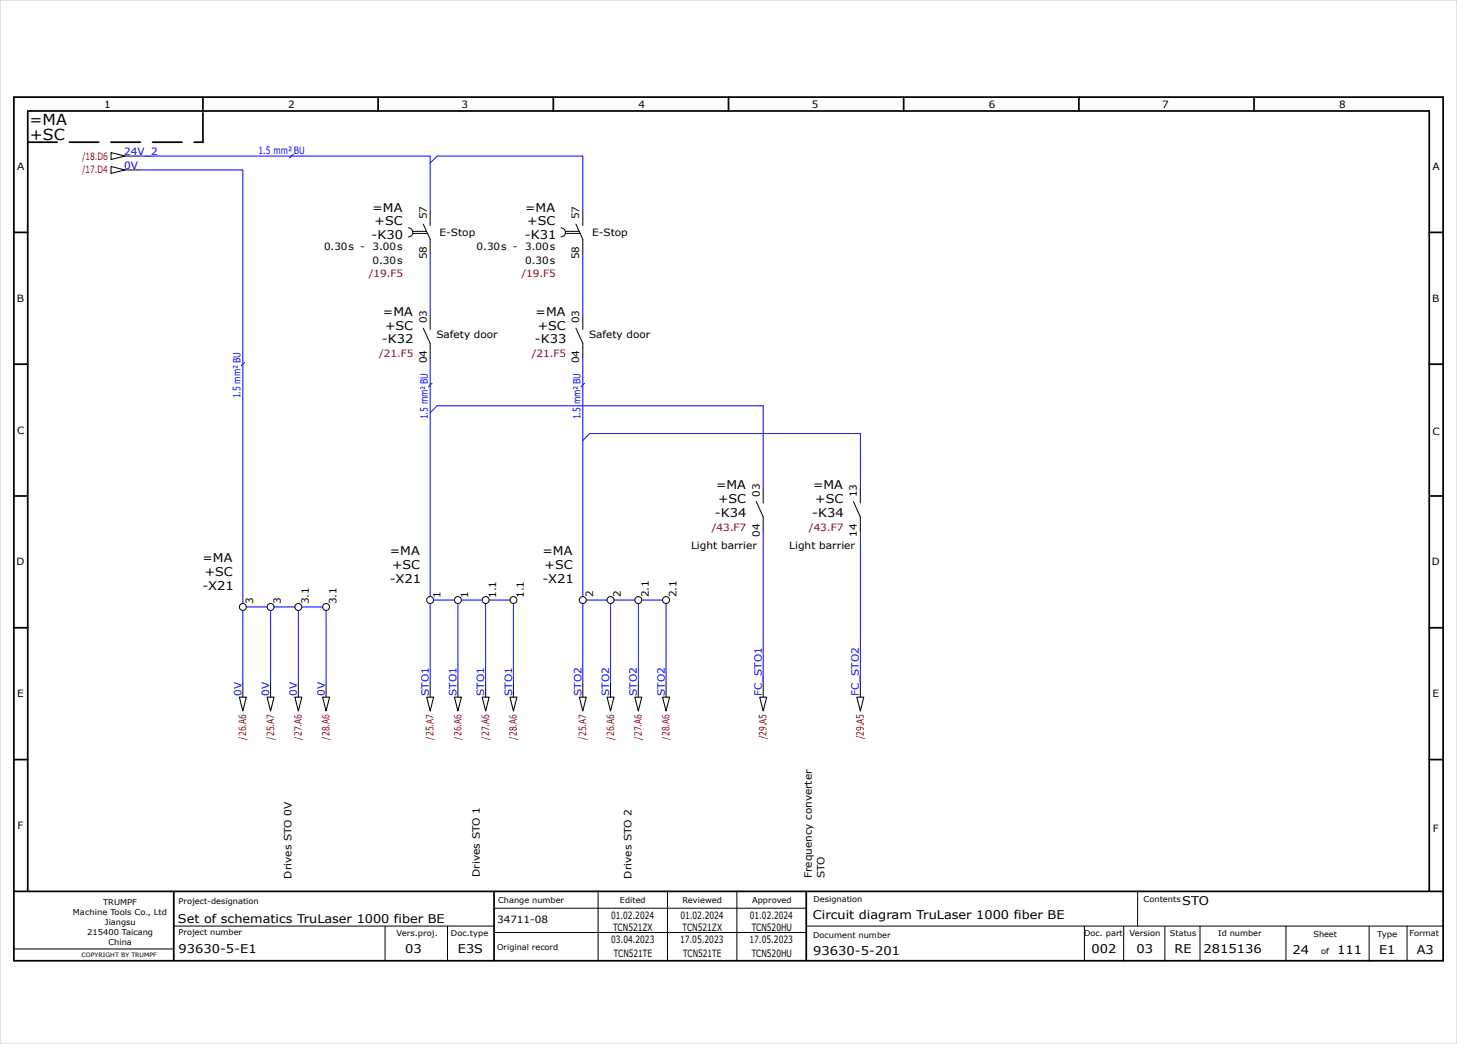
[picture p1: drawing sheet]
<svg xmlns="http://www.w3.org/2000/svg" width="420mm" height="301mm" viewBox="0 0 420 301" stroke-linecap="round" stroke-linejoin="round" font-family="sans-serif">
<g fill="none" stroke="#000" stroke-width=".5">
<path d="M4 28h412v249h-412zM58.5 28.2v3.8M109 28v4M159.5 28v4M210 28v4M260.5 28v4M311 28v4M361.5 28v4M4 67h4M412 67h4M4 105h4M412 105h4"/>
<path d="M4 143h4M412 143h4M4 181h4M412 181h4M4 219h4M412 219h4M4 257h412M8 257v-225h404v225M50.1 257.1v19.8M142.4 257.2v19.8M232.4 257.1v19.7"/>
</g>
<g fill="none" stroke="#000" stroke-width=".29">
<path d="M36 45h4M36 49h4M117.7 65.7a1.3 1.3 0 0 1 1.3 1.3 1.3 1.3 0 0 1-1.3 1.3M119 66.7h3.9M119 67.3h4.2M122 64.6l2 4.4v4M124 61v4M161.7 65.7a1.3 1.3 0 0 1 1.3 1.3 1.3 1.3 0 0 1-1.3 1.3M163 66.7h3.9M163 67.3h4.2M166 64.6l2 4.4v4M168 61v4"/>
<path d="M122 94.6l2 4.4v4M124 91v4M166 94.6l2 4.4v4M168 91v4M218 144.6l2 4.4v4M220 141v4M246 144.6l2 4.4v4M248 141v4M70 197v4M78 197v4M86 197v4M94 197v4"/>
<path d="M124 197v4M132 197v4M140 197v4M148 197v4M168 197v4M176 197v4M184 197v4M192 197v4M220 197v4M248 197v4M172.4 256.9v20M192.4 256.9v20"/>
<path d="M212.4 256.9v20M327.9 256.9v10M4.1 273.6h45.7M50.1 267h92.2M111 267v10M129 267v10M142.4 261.9h90M142.4 268.9h90M232.5 267h183.5M312.6 267v10M323.9 267.1v10M335.8 267.1v10"/>
<path d="M345.9 267v10.1M370.7 267v9.8M394.7 267.1v10M405.6 267v10"/>
<circle cx="70" cy="175" r="1"/>
<circle cx="78" cy="175" r="1"/>
<circle cx="86" cy="175" r="1"/>
<circle cx="94" cy="175" r="1"/>
<circle cx="124" cy="173" r="1"/>
<circle cx="132" cy="173" r="1"/>
<circle cx="140" cy="173" r="1"/>
<circle cx="148" cy="173" r="1"/>
<circle cx="168" cy="173" r="1"/>
<circle cx="176" cy="173" r="1"/>
<circle cx="184" cy="173" r="1"/>
<circle cx="192" cy="173" r="1"/>
</g>
<path d="M8 41h50.5M58.5 41v-8.8" fill="none" stroke="#000" stroke-width=".5" stroke-dasharray="8.5 3.5"/>
<path d="M0 0h420v301h-420z" fill="none" stroke="#c9c9c9" stroke-width=".29"/>
<g fill="none" stroke="#000" stroke-width=".3">
<path d="M32 44l4 1-4 1zM32 48l4 1-4 1zM69 201h2l-1 4zM77 201h2l-1 4zM85 201h2l-1 4zM93 201h2l-1 4zM123 201h2l-1 4zM131 201h2l-1 4zM139 201h2l-1 4zM147 201h2l-1 4zM167 201h2l-1 4zM175 201h2l-1 4z"/>
<path d="M183 201h2l-1 4zM191 201h2l-1 4zM219 201h2l-1 4zM247 201h2l-1 4z"/>
</g>
<g fill="none" stroke="#00f" stroke-width=".29">
<path d="M40 45h84v16M40 49h30v125M124 47l2-2h42v16M124 73v18M168 73v18M124 103v69M124 119l2-2h94v24M168 103v69M168 127l2-2h78v16M220 153v44M248 153v44M70 176v21"/>
<path d="M71 175h6M78 176v21M79 175h6M86 176v21M87 175h6M94 176v21M124 174v23M125 173h6M132 174v23M133 173h6M140 174v23M141 173h6"/>
<path d="M148 174v23M168 174v23M169 173h6M176 174v23M177 173h6M184 174v23M185 173h6M192 174v23"/>
</g>
<path d="M84.5 44.5l-1 1M70.5 104.5l-1 1M124.5 110.5l-1 1M168.5 110.5l-1 1" fill="none" stroke="#00f" stroke-width=".3"/>
<g font-size="4.4">
<text x="8.5" y="36">=MA</text>
<text x="8.6" y="40.5">+SC</text>
</g>
<g font-size="3.5">
<text x="107.4" y="61">=MA</text>
<text x="108" y="65">+SC</text>
<text x="151.4" y="61">=MA</text>
<text x="152" y="65">+SC</text>
<text x="107.1" y="69">-K30</text>
<text x="151.3" y="69">-K31</text>
<text x="110.4" y="91">=MA</text>
<text x="111" y="95">+SC</text>
<text x="154.4" y="91">=MA</text>
<text x="155" y="95">+SC</text>
<text x="110.1" y="99">-K32</text>
<text x="154.2" y="99">-K33</text>
<text x="206.4" y="141">=MA</text>
<text x="234.4" y="141">=MA</text>
<text x="206.1" y="149">-K34</text>
<text x="207" y="145">+SC</text>
<text x="234.1" y="149">-K34</text>
<text x="235" y="145">+SC</text>
<text x="58.4" y="162">=MA</text>
<text x="112.4" y="160">=MA</text>
<text x="156.4" y="160">=MA</text>
<text x="59" y="166">+SC</text>
<text x="112.4" y="168">-X21</text>
<text x="113" y="164">+SC</text>
<text x="156.4" y="168">-X21</text>
<text x="157" y="164">+SC</text>
<text x="58.4" y="170">-X21</text>
<text x="340.8" y="261">STO</text>
<text x="51.3" y="266">Set of schematics TruLaser 1000 fiber BE</text>
<text x="234.3" y="265">Circuit diagram TruLaser 1000 fiber BE</text>
<text x="51.5" y="274.7">93630-5-E1</text>
<text x="116.8" y="274.9">03</text>
<text x="132" y="274.9">E3S</text>
<text x="234.4" y="275.3">93630-5-201</text>
<text x="314.6" y="274.8">002</text>
<text x="327.6" y="274.9">03</text>
<text x="338.6" y="274.8">RE</text>
<text x="346.9" y="274.7">2815136</text>
<text x="372.6" y="275">24</text>
<text x="385.4" y="275">111</text>
<text x="397.6" y="275">E1</text>
<text x="408.4" y="275">A3</text>
</g>
<g font-size="2.9">
<text x="30" y="31">1</text>
<text x="83" y="31">2</text>
<text x="133.1" y="31">3</text>
<text x="184.1" y="31">4</text>
<text x="234.1" y="31">5</text>
<text x="285" y="31">6</text>
<text x="335" y="31">7</text>
<text x="386" y="31">8</text>
<text x="5" y="49">A</text>
<text x="413" y="49">A</text>
<text x="123" y="63.2" transform="rotate(-90 123 63.2)">57</text>
<text x="167" y="63.2" transform="rotate(-90 167 63.2)">57</text>
<text x="93.4" y="72">0.30s -</text>
<text x="107.4" y="72">3.00s</text>
<text x="126.7" y="68">E-Stop</text>
<text x="137.4" y="72">0.30s -</text>
<text x="151.4" y="72">3.00s</text>
<text x="170.7" y="68">E-Stop</text>
<text x="107.4" y="76">0.30s</text>
<text x="123" y="74.7" transform="rotate(-90 123 74.7)">58</text>
<text x="151.4" y="76">0.30s</text>
<text x="167" y="74.7" transform="rotate(-90 167 74.7)">58</text>
<text x="4.8" y="87">B</text>
<text x="412.8" y="87">B</text>
<text x="123" y="93.2" transform="rotate(-90 123 93.2)">03</text>
<text x="167" y="93.2" transform="rotate(-90 167 93.2)">03</text>
<text x="125.8" y="97.5">Safety door</text>
<text x="169.8" y="97.5">Safety door</text>
<text x="123" y="104.7" transform="rotate(-90 123 104.7)">04</text>
<text x="167" y="104.7" transform="rotate(-90 167 104.7)">04</text>
<text x="5" y="125">C</text>
<text x="413" y="125.5">C</text>
<text x="219" y="143.2" transform="rotate(-90 219 143.2)">03</text>
<text x="247" y="143.4" transform="rotate(-90 247 143.4)">13</text>
<text x="219" y="154.7" transform="rotate(-90 219 154.7)">04</text>
<text x="247" y="154.7" transform="rotate(-90 247 154.7)">14</text>
<text x="199.2" y="158.3">Light barrier</text>
<text x="227.5" y="158.2">Light barrier</text>
<text x="4.8" y="163">D</text>
<text x="412.7" y="163">D</text>
<text x="127" y="172.4" transform="rotate(-90 127 172.4)">1</text>
<text x="135" y="172.4" transform="rotate(-90 135 172.4)">1</text>
<text x="143" y="172.4" transform="rotate(-90 143 172.4)">1.1</text>
<text x="151" y="172.4" transform="rotate(-90 151 172.4)">1.1</text>
<text x="171" y="172.2" transform="rotate(-90 171 172.2)">2</text>
<text x="179" y="172.2" transform="rotate(-90 179 172.2)">2</text>
<text x="187" y="172.2" transform="rotate(-90 187 172.2)">2.1</text>
<text x="195" y="172.2" transform="rotate(-90 195 172.2)">2.1</text>
<text x="73" y="174.2" transform="rotate(-90 73 174.2)">3</text>
<text x="81" y="174.2" transform="rotate(-90 81 174.2)">3</text>
<text x="89" y="174.2" transform="rotate(-90 89 174.2)">3.1</text>
<text x="97" y="174.2" transform="rotate(-90 97 174.2)">3.1</text>
<text x="5" y="201">E</text>
<text x="413" y="201">E</text>
<text x="5.1" y="239">F</text>
<text x="413" y="240">F</text>
<text x="84" y="253.3" transform="rotate(-90 84 253.3)">Drives STO 0V</text>
<text x="138.3" y="252.8" transform="rotate(-90 138.3 252.8)">Drives STO 1</text>
<text x="182" y="253.3" transform="rotate(-90 182 253.3)">Drives STO 2</text>
<text x="234" y="253.2" transform="rotate(-90 234 253.2)">Frequency converter</text>
<text x="237.6" y="253.2" transform="rotate(-90 237.6 253.2)">STO</text>
<text x="143.3" y="266">34711-08</text>
<text x="176.1" y="264.9">01.02.2024</text>
<text x="176.8" y="268.4">TCN521ZX</text>
<text x="196.1" y="264.9">01.02.2024</text>
<text x="196.8" y="268.4">TCN521ZX</text>
<text x="216.1" y="264.9">01.02.2024</text>
<text x="216.7" y="268.4">TCN520HU</text>
<text x="176.2" y="271.9">03.04.2023</text>
<text x="176.9" y="275.9">TCN521TE</text>
<text x="196" y="271.9">17.05.2023</text>
<text x="196.9" y="275.9">TCN521TE</text>
<text x="216" y="271.9">17.05.2023</text>
<text x="216.7" y="275.9">TCN520HU</text>
</g>
<g font-size="2.9" fill="#b60000">
<text x="23.6" y="46">/18.D6</text>
<text x="23.6" y="50">/17.D4</text>
<text x="106.3" y="80">/19.F5</text>
<text x="150.3" y="80">/19.F5</text>
<text x="109.3" y="103">/21.F5</text>
<text x="153.3" y="103">/21.F5</text>
<text x="205.2" y="153">/43.F7</text>
<text x="233.2" y="153">/43.F7</text>
<text x="71" y="213.2" transform="rotate(-90 71 213.2)">/26.A6</text>
<text x="79" y="213.2" transform="rotate(-90 79 213.2)">/25.A7</text>
<text x="87" y="213.2" transform="rotate(-90 87 213.2)">/27.A6</text>
<text x="95" y="213.2" transform="rotate(-90 95 213.2)">/28.A6</text>
<text x="125" y="213.2" transform="rotate(-90 125 213.2)">/25.A7</text>
<text x="133" y="213.2" transform="rotate(-90 133 213.2)">/26.A6</text>
<text x="141" y="213.2" transform="rotate(-90 141 213.2)">/27.A6</text>
<text x="149" y="213.2" transform="rotate(-90 149 213.2)">/28.A6</text>
<text x="169" y="213.2" transform="rotate(-90 169 213.2)">/25.A7</text>
<text x="177" y="213.2" transform="rotate(-90 177 213.2)">/26.A6</text>
<text x="185" y="213.2" transform="rotate(-90 185 213.2)">/27.A6</text>
<text x="193" y="213.2" transform="rotate(-90 193 213.2)">/28.A6</text>
<text x="221" y="213.1" transform="rotate(-90 221 213.1)">/29.A5</text>
<text x="249" y="213.1" transform="rotate(-90 249 213.1)">/29.A5</text>
</g>
<g font-size="2.9" fill="#00f">
<text x="35.8" y="44.6">24V_2</text>
<text x="74.5" y="44.3">1.5 mm² BU</text>
<text x="35.8" y="48.6">0V</text>
<text x="69.3" y="114.9" transform="rotate(-90 69.3 114.9)">1.5 mm² BU</text>
<text x="123.3" y="120.9" transform="rotate(-90 123.3 120.9)">1.5 mm² BU</text>
<text x="167.3" y="120.9" transform="rotate(-90 167.3 120.9)">1.5 mm² BU</text>
<text x="69.6" y="200.6" transform="rotate(-90 69.6 200.6)">0V</text>
<text x="77.6" y="200.6" transform="rotate(-90 77.6 200.6)">0V</text>
<text x="85.6" y="200.6" transform="rotate(-90 85.6 200.6)">0V</text>
<text x="93.6" y="200.6" transform="rotate(-90 93.6 200.6)">0V</text>
<text x="123.6" y="200.6" transform="rotate(-90 123.6 200.6)">STO1</text>
<text x="131.6" y="200.6" transform="rotate(-90 131.6 200.6)">STO1</text>
<text x="139.6" y="200.6" transform="rotate(-90 139.6 200.6)">STO1</text>
<text x="147.6" y="200.6" transform="rotate(-90 147.6 200.6)">STO1</text>
<text x="167.6" y="200.6" transform="rotate(-90 167.6 200.6)">STO2</text>
<text x="175.6" y="200.6" transform="rotate(-90 175.6 200.6)">STO2</text>
<text x="183.6" y="200.6" transform="rotate(-90 183.6 200.6)">STO2</text>
<text x="191.6" y="200.6" transform="rotate(-90 191.6 200.6)">STO2</text>
<text x="219.6" y="200.6" transform="rotate(-90 219.6 200.6)">FC_STO1</text>
<text x="247.6" y="200.6" transform="rotate(-90 247.6 200.6)">FC_STO2</text>
</g>
<g font-size="2.3">
<text x="21" y="263.8">Machine Tools Co., Ltd</text>
<text x="29.7" y="260.8">TRUMPF</text>
<text x="51.5" y="260.7">Project-designation</text>
<text x="143.6" y="260.4">Change number</text>
<text x="178.7" y="260.4">Edited</text>
<text x="196.7" y="260.4">Reviewed</text>
<text x="216.8" y="260.4">Approved</text>
<text x="234.5" y="260.2">Designation</text>
<text x="329.7" y="260.1">Contents</text>
<text x="25.2" y="269.6">215400 Taicang</text>
<text x="30.3" y="266.7">Jiangsu</text>
<text x="51.5" y="269.7">Project number</text>
<text x="114.3" y="269.9">Vers.proj.</text>
<text x="130" y="269.9">Doc.type</text>
<text x="312.5" y="269.8">Doc. part</text>
<text x="325.6" y="269.9">Version</text>
<text x="337.3" y="269.8">Status</text>
<text x="351.2" y="269.8">Id number</text>
<text x="406.4" y="270">Format</text>
<text x="31.3" y="272.5">China</text>
<text x="143.3" y="273.9">Original record</text>
<text x="234.4" y="270.3">Document number</text>
<text x="378.6" y="270">Sheet</text>
<text x="380.8" y="275">of</text>
<text x="397" y="270">Type</text>
</g>
<text font-size="1.7" x="23.5" y="275.8">COPYRIGHT BY TRUMPF</text>
</svg>
